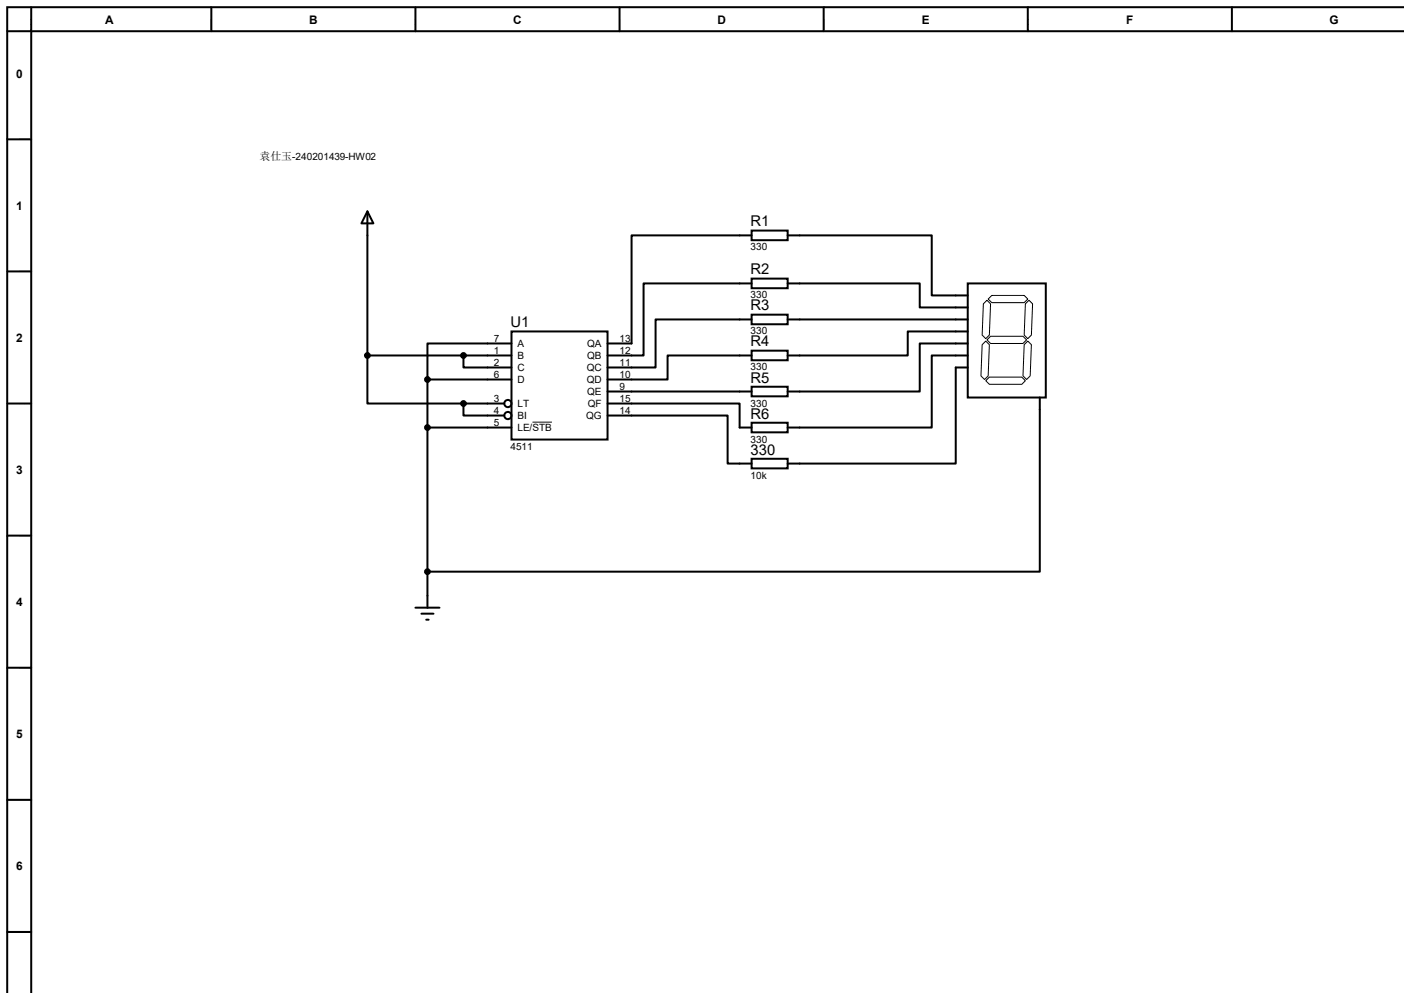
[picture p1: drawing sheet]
<svg xmlns="http://www.w3.org/2000/svg" width="297mm" height="210mm" viewBox="0 0 297 210" stroke-linecap="round" stroke-linejoin="round" font-family="sans-serif">
<g fill="none" stroke="#000" stroke-width=".42">
<path d="M1.5 6.6h295.6M6.6 1.5v208.6M44.7 1.5v5.1M87.9 1.5v5.1M131.1 1.5v5.1M174.2 1.5v5.1M217.4 1.5v5.1M260.6 1.5v5.1M297.1 1.5h-295.6v208.6M1.5 29.5h5.1M1.5 57.4h5.1M77.7 44.7l1.3 2.5h-2.5z"/>
<path d="M77.7 44.7v30.5M159 48.8h7.6v2h-7.6zM159 58.9h7.6v2.1h-7.6zM159 49.8h-25.4v22.8h-5.1M159 59.9h-22.9v15.3h-7.6M166.6 49.8h30.5v12.7h7.6M166.6 59.9h28v5.1h10.1M204.7 59.9h16.5v24.2h-16.5zM77.7 75.2v10.1h20.3M77.7 75.2h30.5M98 75.2v2.5h10.2M108.2 70.1h20.3v22.9h-20.3z"/>
<path d="M108.2 72.6h-17.8v7.7M159 66.5h7.6v2.1h-7.6zM159 74.2h7.6v2h-7.6zM159 67.6h-20.3v10.1h-10.2M159 75.2h-17.8v5.1h-12.7M166.6 67.6h38.1M204.7 70.1h-12.7v5.1h-25.4M204.7 72.6h-10.1v10.2h-28M204.7 75.2h-7.6v15.2h-30.5M204.7 77.7h-2.5v20.3h-35.6M1.5 85.3h5.1M90.4 80.3h17.8"/>
<path d="M90.4 80.3v48.2M90.4 90.4h17.8M98 85.3v2.6h8.7M98 85.3h8.7M128.5 85.3h28v5.1h2.5M128.5 87.9h25.4v10.1h5.1M128.5 82.8h30.5M159 81.8h7.6v2h-7.6zM159 89.4h7.6v2h-7.6zM159 97h7.6v2.1h-7.6zM220 84.1v36.8h-129.6M1.5 113.3h5.1"/>
<path d="M87.9 128.5h5.1M89.2 129.8h2.5M90.2 131.1h.5M1.5 141.2h5.1M1.5 169.2h5.1M1.5 197.1h5.1"/>
<circle cx="107.4" cy="87.9" r=".76"/>
<circle cx="107.4" cy="85.3" r=".76"/>
</g>
<g fill="none" stroke="#000" stroke-width=".21">
<path d="M4.1 6.6h2.3M6.6 4.1v2.2M44.7 4.1v2.2M87.9 4.1v2.2M131.1 4.1v2.2M174.2 4.1l.1 2.2M217.4 4.1l.1 2.2M260.6 4.1v2.2M4.1 29.5h2.3M4.1 57.4h2.3M208 64.3l.8-.8 .7 .8-.2 6.6-.8 .7-.7-.7zM208.5 72.1l.8 .8-.3 6.6-.7 .8-.8-.8 .3-6.6z"/>
<path d="M208.8 71.9l.7-.8h6.9l.8 .8-.8 .7h-6.9zM209 63.2l.8-.7h6.9l.7 .7-.7 .8h-6.9zM209.3 79.8h6.9l.7 .7-.7 .8h-6.9l-.8-.8zM216.7 72.9l.7-.8 .8 .8-.3 6.6-.7 .8-.8-.8zM217.7 63.5l.7 .8-.2 6.6-.8 .7-.7-.7 .2-6.6zM4.1 85.3h2.3M112.6 89.3h4.2M4.1 113.3h2.3M4.1 141.2h2.3M4.1 169.2h2.3M4.1 197.1h2.3"/>
</g>
<g fill="#000" stroke="#000" stroke-width=".42">
<circle cx="77.7" cy="75.2" r=".51"/>
<circle cx="98" cy="75.2" r=".51"/>
<circle cx="90.4" cy="80.3" r=".51"/>
<circle cx="90.4" cy="90.4" r=".51"/>
<circle cx="98" cy="85.3" r=".51"/>
<circle cx="90.4" cy="120.9" r=".51"/>
</g>
<g font-size="3.1">
<text x="158.8" y="47.9">R1</text>
<text x="158.8" y="58">R2</text>
<text x="158.8" y="65.7">R3</text>
<text x="108" y="69.2">U1</text>
<text x="158.8" y="73.3">R4</text>
<text x="158.8" y="80.9">R5</text>
<text x="158.8" y="88.5">R6</text>
<text x="158.8" y="96.1">330</text>
</g>
<g font-size="2.5">
<text x="22.2" y="5">A</text>
<text x="65.4" y="5">B</text>
<text x="108.6" y="5">C</text>
<text x="151.8" y="5">D</text>
<text x="195" y="5">E</text>
<text x="238.2" y="5">F</text>
<text x="281.2" y="5">G</text>
<text x="3.4" y="16.4">0</text>
<text x="3.4" y="44.4">1</text>
<text x="3.4" y="72.3">2</text>
<text x="3.4" y="100.2">3</text>
<text x="3.4" y="128.2">4</text>
<text x="3.4" y="156.1">5</text>
<text x="3.4" y="184.1">6</text>
</g>
<text font-size="2.3" x="54.9" y="33.9">袁仕玉-240201439-HW02</text>
<g font-size="2.1">
<text x="158.8" y="53">330</text>
<text x="158.8" y="63.1">330</text>
<text x="158.8" y="70.7">330</text>
<text x="104.5" y="72.3">7</text>
<text x="104.5" y="74.8">1</text>
<text x="104.5" y="77.3">2</text>
<text x="109.5" y="73.4">A</text>
<text x="109.5" y="75.9">B</text>
<text x="124.2" y="73.4">QA</text>
<text x="124.2" y="75.9">QB</text>
<text x="131.1" y="72.3">13</text>
<text x="131.1" y="74.8">12</text>
<text x="131.1" y="77.3">11</text>
<text x="104.5" y="79.9">6</text>
<text x="109.5" y="78.5">C</text>
<text x="109.5" y="81">D</text>
<text x="124.1" y="78.5">QC</text>
<text x="124.1" y="81">QD</text>
<text x="124.2" y="83.6">QE</text>
<text x="131.1" y="79.9">10</text>
<text x="131.1" y="82.4">9</text>
<text x="158.8" y="78.4">330</text>
<text x="104.5" y="85">3</text>
<text x="104.5" y="87.5">4</text>
<text x="109.5" y="86.1">LT</text>
<text x="109.5" y="88.6">BI</text>
<text x="124" y="88.6">QG</text>
<text x="124.3" y="86.1">QF</text>
<text x="131.1" y="85">15</text>
<text x="131.1" y="87.5">14</text>
<text x="158.8" y="86">330</text>
<text x="104.5" y="90">5</text>
<text x="108" y="95.1">4511</text>
<text x="109.5" y="91.2">LE/STB</text>
<text x="158.8" y="93.6">330</text>
<text x="158.8" y="101.2">10k</text>
</g>
</svg>
